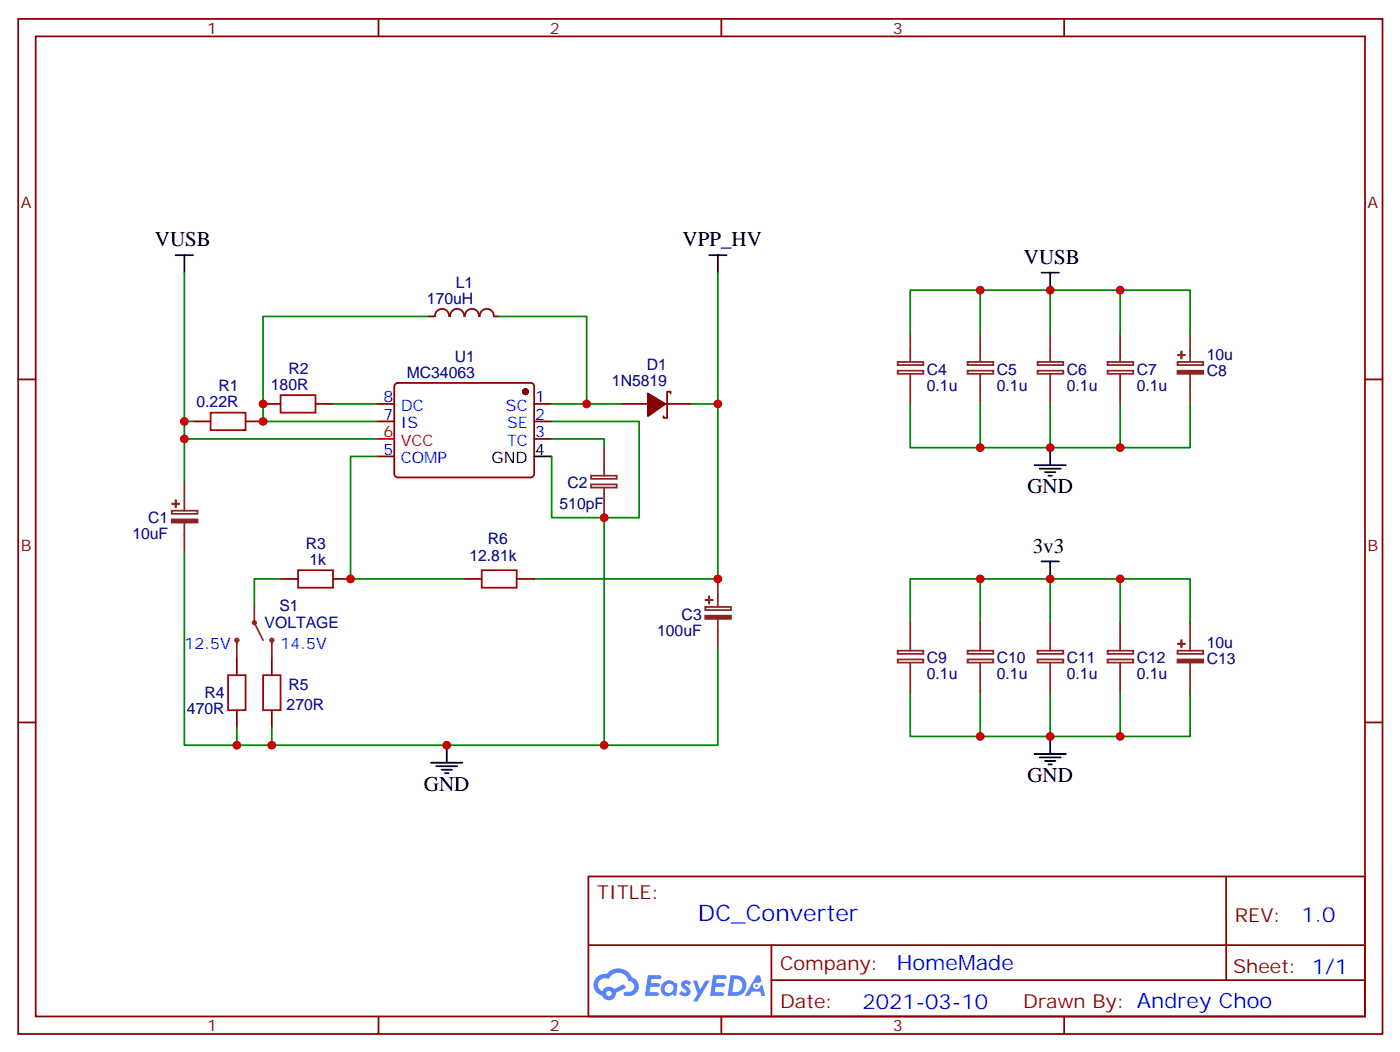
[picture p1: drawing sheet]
<svg xmlns="http://www.w3.org/2000/svg" width="282mm" height="212mm" viewBox="0 0 282 212" stroke-linecap="round" stroke-linejoin="round" font-family="sans-serif">
<g fill="none" stroke="#870000" stroke-width=".35">
<path d="M3.7 3.8h275.1v204.6h-275.1zM7.2 7.3h268.1v197.6h-268.1zM76.3 3.8v3.5M145.5 3.8v3.5M214.6 3.8v3.5M3.7 76.5h3.5M275.3 76.5h3.5M3.7 145.6h3.5M275.3 145.6h3.5M118.7 176.7h156.6v28.2h-156.6zM247.3 176.7v20.9M118.7 190.5h156.5"/>
<path d="M155.6 197.6h119.6M155.6 190.5v14.1M76.3 204.9v3.5M145.5 204.9v3.5M214.6 204.9v3.5"/>
</g>
<g fill="#5487ff">
<path d="M137.7 197.8a1.22 1.22 0 0 1 1.7 .3l-.4 .6a.47 .47 0 0 0-.4-.4 .47 .47 0 0 0-.5 .2l.1 .1a1.55 1.55 0 0 1 1.1 1.5 1.34 1.34 0 0 1-2.3 .2l.4-.6 .8 .4a.29 .29 0 0 0 .3-.2 .29 .29 0 0 0-.3-.3 1.04 1.04 0 0 1-.5-1.8z"/>
<path d="M130.7 196.6h2.1a.43 .43 0 0 1 .5 .1 .43 .43 0 0 1 .1 .5l-.4 .1h-1.6l-.1 .9h1.5a.37 .37 0 0 1 .3 .4 .37 .37 0 0 1-.4 .3h-1.5l-.2 1.1h1.3a.43 .43 0 0 1 .4 .1 .43 .43 0 0 1 .1 .5l-.3 .2h-2.4z"/>
<path d="M143.8 196.6h2.1a.43 .43 0 0 1 .5 .1 .43 .43 0 0 1 .1 .5l-.3 .1h-1.7l-.1 .9h1.5a.37 .37 0 0 1 .4 .4 .37 .37 0 0 1-.4 .3h-1.6l-.2 1.1h1.3a.43 .43 0 0 1 .5 .1 .43 .43 0 0 1 .1 .5l-.3 .2h-2.5z"/>
<path d="M152.6 196.6h.7l.3 1.3-.6 .3a.69 .69 0 0 0-1 .3 .69 .69 0 0 0 .4 .9 .69 .69 0 0 0 .9-.6l.5-.3 .5 2.2h-.7l-.3-.8h-1.7l-.5 .8h-.9z"/>
<path d="M139.8 197.7h.8l.6 1.8 1.1-1.8h.8l-2.5 4.2h-.8l.9-1.6z"/>
<path d="M147.3 196.6l-.5 4.2h1.3a2.11 2.11 0 0 0 2.4-2.2 2.11 2.11 0 0 0-2.5-2zM148.1 197.3a1.39 1.39 0 0 1 1.6 1.5 1.39 1.39 0 0 1-1.7 1.2h-.3z"/>
<path d="M133.7 198.2a1.47 1.47 0 0 0-.2 2.1 1.47 1.47 0 0 0 2.1 .1l.8 .4 .2-2.3-.1-.3h-.4a1.49 1.49 0 0 0-2.4 0zM134.3 198.6a.91 .91 0 0 1 1.5 .4 .91 .91 0 0 1-1 1.2 .87 .87 0 0 1-.8-.6 .87 .87 0 0 1 .3-1z"/>
<path d="M120.4 197a2.18 2.18 0 0 0 1 3.7 1.44 1.44 0 0 0 1.7 .9 1.44 1.44 0 0 0 1.1-1.5l2-1-.4-.7-1.9 1a1.47 1.47 0 0 0-2.4 .4 1.39 1.39 0 0 1-.7-1.9 1.39 1.39 0 0 1 2-.5 2.08 2.08 0 0 1 2.1-1.3 2.08 2.08 0 0 1 1.9 1.7 1.07 1.07 0 0 1 1.2 1 1.07 1.07 0 0 1-1.1 1.1h-.6a.43 .43 0 0 0-.5 .4 .43 .43 0 0 0 .4 .5 2 2 0 0 0 2.4-1.1 2 2 0 0 0-.7-2.5l-.5-.2a2.98 2.98 0 0 0-5-.7l-1.1 .1zM122.3 200.3a.54 .54 0 0 1 1 0 .54 .54 0 0 1-1 0z"/>
<circle cx="152.6" cy="198.7" r=".26"/>
</g>
<g fill="#870000" stroke="#870000" stroke-width=".35">
<path d="M130.7 79.3l3.5 2.1-3.5 2.5z"/>
<circle cx="106" cy="79" r=".53"/>
</g>
<g fill="none" stroke="#870000" stroke-width=".35">
<path d="M79.8 77.4l.4-.2h26.8a.71 .71 0 0 1 .7 .7v17.6a.76 .76 0 0 1-.7 .7h-26.8a.76 .76 0 0 1-.7-.7v-17.6zM86.6 63.8h1M90.6 63.8a1.41 1.41 0 0 0-1.4-1.5 1.41 1.41 0 0 0-1.5 1.5M93.6 63.8a1.41 1.41 0 0 0-1.4-1.5 1.41 1.41 0 0 0-1.4 1.5M96.6 63.8a1.41 1.41 0 0 0-1.4-1.5 1.41 1.41 0 0 0-1.4 1.5M99.6 63.8a1.41 1.41 0 0 0-1.4-1.5 1.41 1.41 0 0 0-1.4 1.5M99.6 63.8h1.1M135.3 79.3v-.3h-.8v5.2h-.7v-.3M38.9 84.9h3.6M49.5 84.9h3.6M53.1 81.4h3.5M63.6 81.4h3.6"/>
<path d="M76 81.4h3.5M76 84.9h3.5M76 92h3.5M107.7 81.4h3.6M107.7 84.9h3.6M107.7 88.5h3.6M125.4 81.4h5.3M134.2 81.4h5.3M56.6 116.7h3.5M67.2 116.7h3.5M93.6 116.7h3.6M104.2 116.7h3.5"/>
<path d="M47.8 132.6v3.5M54.8 132.6v3.5M47.8 143.2v3.5M54.8 143.2v3.5"/>
</g>
<g fill="none" stroke="#000" stroke-width=".35">
<path d="M35.4 51.4h3.5M37.2 51.4v3.6M143 51.4h3.5M144.8 51.4v3.6M210 55h3.6M211.8 55v3.5M107.7 92h3.6M208.6 93.8h6.4M209.7 94.5h4.2M210.7 95.2h2.2M211.5 95.9h.7M211.8 90.2v3.6"/>
<path d="M210 113.2h3.6M211.8 113.2v3.5M86.9 153.7h6.4M88 154.4h4.2M89 155.2h2.2M89.7 155.9h.8M90.1 150.2v3.5M208.6 152h6.4M209.7 152.7h4.2M210.7 153.4h2.2M211.5 154.1h.7M211.8 148.4v3.6"/>
</g>
<path d="M76 88.5h3.5" fill="none" stroke="#f00" stroke-width=".35"/>
<path d="M56.6 79.7h7v3.5h-7zM42.5 83.2h7v3.5h-7zM60.1 114.9h7.1v3.6h-7.1zM97.2 114.9h7v3.6h-7zM46 136.1h3.5v7.1h-3.5zM53.1 136.1h3.5v7.1h-3.5z" fill="none" stroke="#a10000" stroke-width=".35"/>
<g fill="none" stroke="#008700" stroke-width=".35">
<path d="M37.2 55v29.9M144.8 55v26.4M197.7 58.5v8.8M211.8 58.5v8.8M225.9 58.5v8.8M86.6 63.8h-33.5v21.1h22.9M100.7 63.8h17.6v17.6M183.6 67.3v-8.8h56.4v8.8M37.2 88.5v8.8M38.9 84.9h-1.7v3.6h38.8M67.2 81.4h8.8M76 92h-5.3v24.7h22.9"/>
<path d="M111.3 84.9h17.6v19.5h-17.6v-12.4M111.3 88.5h10.5v1.7M111.3 81.4h14.1M139.5 81.4h5.3v35.3h-37.1M183.6 81.4v8.8h56.4v-8.8M197.7 81.4v8.8M211.8 81.4v8.8M225.9 81.4v8.8M37.2 111.4v38.8h10.6M56.6 116.7h-5.3v5.3M121.8 104.4v45.8M197.7 116.7v8.8"/>
<path d="M211.8 116.7v8.8M225.9 116.7v8.8M144.8 130.8v19.4h-97v-3.5M183.6 139.6v8.8h56.4v-8.8M183.6 125.5v-8.8h56.4v8.8M197.7 139.6v8.8M211.8 139.6v8.8M225.9 139.6v8.8M54.8 146.7v3.5"/>
</g>
<g fill="none" stroke="#8c2424" stroke-width=".35">
<path d="M181 74.7h5.2v.7h-5.2zM181 73h5.2v.6h-5.2zM183.6 67.3v5.7M183.6 75.4v6M195.2 74.7h5.1v.7h-5.1zM195.2 73h5.1v.6h-5.1zM197.7 67.3v5.7M197.7 75.4v6M209.3 74.7h5.2v.7h-5.2zM209.3 73h5.2v.6h-5.2zM211.8 67.3v5.7M211.8 75.4v6"/>
<path d="M223.4 74.7h5.2v.7h-5.2zM223.4 73h5.2v.6h-5.2zM225.9 67.3v5.7M225.9 75.4v6M237.5 73h5.2v.6h-5.2zM240 67.3v5.7M240 75.4v6M37.2 97.3v5.6M119.2 97.6h5.2v.7h-5.2zM119.2 95.9h5.2v.6h-5.2zM121.8 90.2v5.7M121.8 98.4v6"/>
<path d="M34.6 102.9h5.2v.7h-5.2zM37.2 105.4v6M144.8 116.7v5.6M47.8 129v3.6M51.3 122v3.5l1.8 3.5M54.8 129v3.6M142.2 122.3h5.2v.7h-5.2zM144.8 124.8v6M181 132.9h5.2v.7h-5.2zM181 131.2h5.2v.6h-5.2zM183.6 125.5v5.7M183.6 133.6v6"/>
<path d="M195.2 132.9h5.1v.7h-5.1zM195.2 131.2h5.1v.6h-5.1zM197.7 125.5v5.7M197.7 133.6v6M209.3 132.9h5.2v.7h-5.2zM209.3 131.2h5.2v.6h-5.2zM211.8 125.5v5.7M211.8 133.6v6M223.4 132.9h5.2v.7h-5.2zM223.4 131.2h5.2v.6h-5.2zM225.9 125.5v5.7M225.9 133.6v6"/>
<path d="M237.5 131.2h5.2v.6h-5.2zM240 125.5v5.7M240 133.6v6"/>
<circle cx="47.8" cy="129" r=".35"/>
<circle cx="51.3" cy="125.5" r=".35"/>
<circle cx="54.8" cy="129" r=".35"/>
</g>
<g fill="#8c2424" stroke="#8c2424" stroke-width=".35">
<path d="M142.2 124.1h5.2v.6h-5.2z"/>
<path d="M142.3 120.9l1.4 .1z"/>
<path d="M143 120.2l.1 1.4z"/>
<path d="M34.6 104.7h5.2v.6h-5.2z"/>
<path d="M34.7 101.5l1.4 .1z"/>
<path d="M35.4 100.8l.1 1.4z"/>
<path d="M237.5 74.7h5.2v.7h-5.2z"/>
<path d="M237.6 71.5l1.4 .1z"/>
<path d="M238.3 70.8v1.4z"/>
<path d="M237.5 132.9h5.2v.7h-5.2z"/>
<path d="M237.6 129.8h1.4z"/>
<path d="M238.3 129v1.5z"/>
</g>
<g fill="#c00">
<circle cx="53.1" cy="84.9" r=".88"/>
<circle cx="37.2" cy="84.9" r=".88"/>
<circle cx="121.8" cy="104.4" r=".88"/>
<circle cx="118.3" cy="81.4" r=".88"/>
<circle cx="53.1" cy="81.4" r=".88"/>
<circle cx="144.8" cy="81.4" r=".88"/>
<circle cx="70.7" cy="116.7" r=".88"/>
<circle cx="144.8" cy="116.7" r=".88"/>
<circle cx="37.2" cy="88.5" r=".88"/>
<circle cx="121.8" cy="150.2" r=".88"/>
<circle cx="54.8" cy="150.2" r=".88"/>
<circle cx="47.8" cy="150.2" r=".88"/>
<circle cx="90.1" cy="150.2" r=".88"/>
<circle cx="225.9" cy="58.5" r=".88"/>
<circle cx="211.8" cy="58.5" r=".88"/>
<circle cx="197.7" cy="58.5" r=".88"/>
<circle cx="225.9" cy="90.2" r=".88"/>
<circle cx="211.8" cy="90.2" r=".88"/>
<circle cx="197.7" cy="90.2" r=".88"/>
<circle cx="197.7" cy="148.4" r=".88"/>
<circle cx="211.8" cy="148.4" r=".88"/>
<circle cx="225.9" cy="148.4" r=".88"/>
<circle cx="197.7" cy="116.7" r=".88"/>
<circle cx="211.8" cy="116.7" r=".88"/>
<circle cx="225.9" cy="116.7" r=".88"/>
</g>
<text font-size="4.6" fill="#00f" x="140.8" y="185.7">DC_Converter</text>
<g font-size="4.2">
<text x="31.3" y="49.7">VUSB</text>
<text x="137.7" y="49.7">VPP_HV</text>
<text x="206.5" y="53.2">VUSB</text>
<text x="207.2" y="99.4">GND</text>
<text x="208.3" y="111.4">3v3</text>
<text x="85.5" y="159.4">GND</text>
<text x="207.2" y="157.6">GND</text>
</g>
<g font-size="4.2" fill="#00f">
<text x="262.5" y="185.9">1.0</text>
<text x="180.9" y="195.5">HomeMade</text>
<text x="173.9" y="203.3">2021-03-10</text>
</g>
<g font-size="3.9" fill="#800">
<text x="120.4" y="181.3">TITLE:</text>
<text x="249.1" y="185.9">REV:</text>
<text x="157.3" y="195.5">Company:</text>
<text x="248.7" y="196.1">Sheet: 1/1</text>
<text x="157.3" y="203.1">Date:</text>
<text x="206.4" y="203.2">Drawn By: Andrey Choo</text>
</g>
<g font-size="3.2" fill="#800">
<text x="41.8" y="6.8">1</text>
<text x="110.9" y="6.8">2</text>
<text x="180.1" y="6.8">3</text>
<text x="4.2" y="41.9">A</text>
<text x="275.8" y="41.9">A</text>
<text x="4.2" y="111.1">B</text>
<text x="275.8" y="111.1">B</text>
<text x="41.8" y="207.9">1</text>
<text x="110.9" y="207.9">2</text>
<text x="180.1" y="207.9">3</text>
</g>
<g font-size="3.2" fill="#000080">
<text x="91.9" y="58">L1</text>
<text x="86.1" y="61.2">170uH</text>
<text x="58.2" y="75.4">R2</text>
<text x="82" y="76.1">MC34063</text>
<text x="91.7" y="73">U1</text>
<text x="123.4" y="77.9">1N5819</text>
<text x="130.5" y="74.7">D1</text>
<text x="186.9" y="75.5">C4</text>
<text x="201" y="75.5">C5</text>
<text x="215.2" y="75.5">C6</text>
<text x="229.3" y="75.5">C7</text>
<text x="243.4" y="72.5">10u</text>
<text x="243.4" y="75.7">C8</text>
<text x="39.6" y="82.1">0.22R</text>
<text x="44.1" y="78.9">R1</text>
<text x="54.6" y="78.6">180R</text>
<text x="186.9" y="78.7">0.1u</text>
<text x="201" y="78.7">0.1u</text>
<text x="215.2" y="78.7">0.1u</text>
<text x="229.3" y="78.7">0.1u</text>
<text x="114.4" y="98.4">C2</text>
<text x="29.9" y="105.5">C1</text>
<text x="112.8" y="102.6">510pF</text>
<text x="26.7" y="108.7">10uF</text>
<text x="61.7" y="110.6">R3</text>
<text x="62.4" y="113.9">1k</text>
<text x="94.7" y="113.2">12.81k</text>
<text x="98.4" y="109.6">R6</text>
<text x="56.3" y="123.1">S1</text>
<text x="137.5" y="124.9">C3</text>
<text x="53.4" y="126.7">VOLTAGE</text>
<text x="132.5" y="128.1">100uF</text>
<text x="243.4" y="130.7">10u</text>
<text x="186.9" y="136.9">0.1u</text>
<text x="186.9" y="133.7">C9</text>
<text x="201" y="136.9">0.1u</text>
<text x="201" y="133.7">C10</text>
<text x="215.2" y="136.9">0.1u</text>
<text x="215.2" y="133.7">C11</text>
<text x="229.3" y="136.9">0.1u</text>
<text x="229.3" y="133.7">C12</text>
<text x="243.4" y="133.9">C13</text>
<text x="37.7" y="144">470R</text>
<text x="41.2" y="140.8">R4</text>
<text x="57.8" y="143.2">270R</text>
<text x="58.2" y="139">R5</text>
</g>
<g font-size="3.2" fill="#00f">
<text x="77.3" y="81.1">8</text>
<text x="80.8" y="82.8">DC</text>
<text x="102" y="82.8">SC</text>
<text x="107.9" y="81.1">1</text>
<text x="77.3" y="84.6">7</text>
<text x="80.8" y="86.4">IS</text>
<text x="102.3" y="86.4">SE</text>
<text x="102.3" y="89.9">TC</text>
<text x="107.9" y="84.6">2</text>
<text x="107.9" y="88.1">3</text>
<text x="77.3" y="91.7">5</text>
<text x="80.8" y="93.4">COMP</text>
<text x="37.2" y="130.8">12.5V</text>
<text x="56.6" y="130.8">14.5V</text>
</g>
<g font-size="3.2" fill="#f00">
<text x="77.3" y="88.1">6</text>
<text x="80.8" y="89.9">VCC</text>
</g>
<g font-size="3.2">
<text x="99.2" y="93.4">GND</text>
<text x="107.9" y="91.7">4</text>
</g>
</svg>
